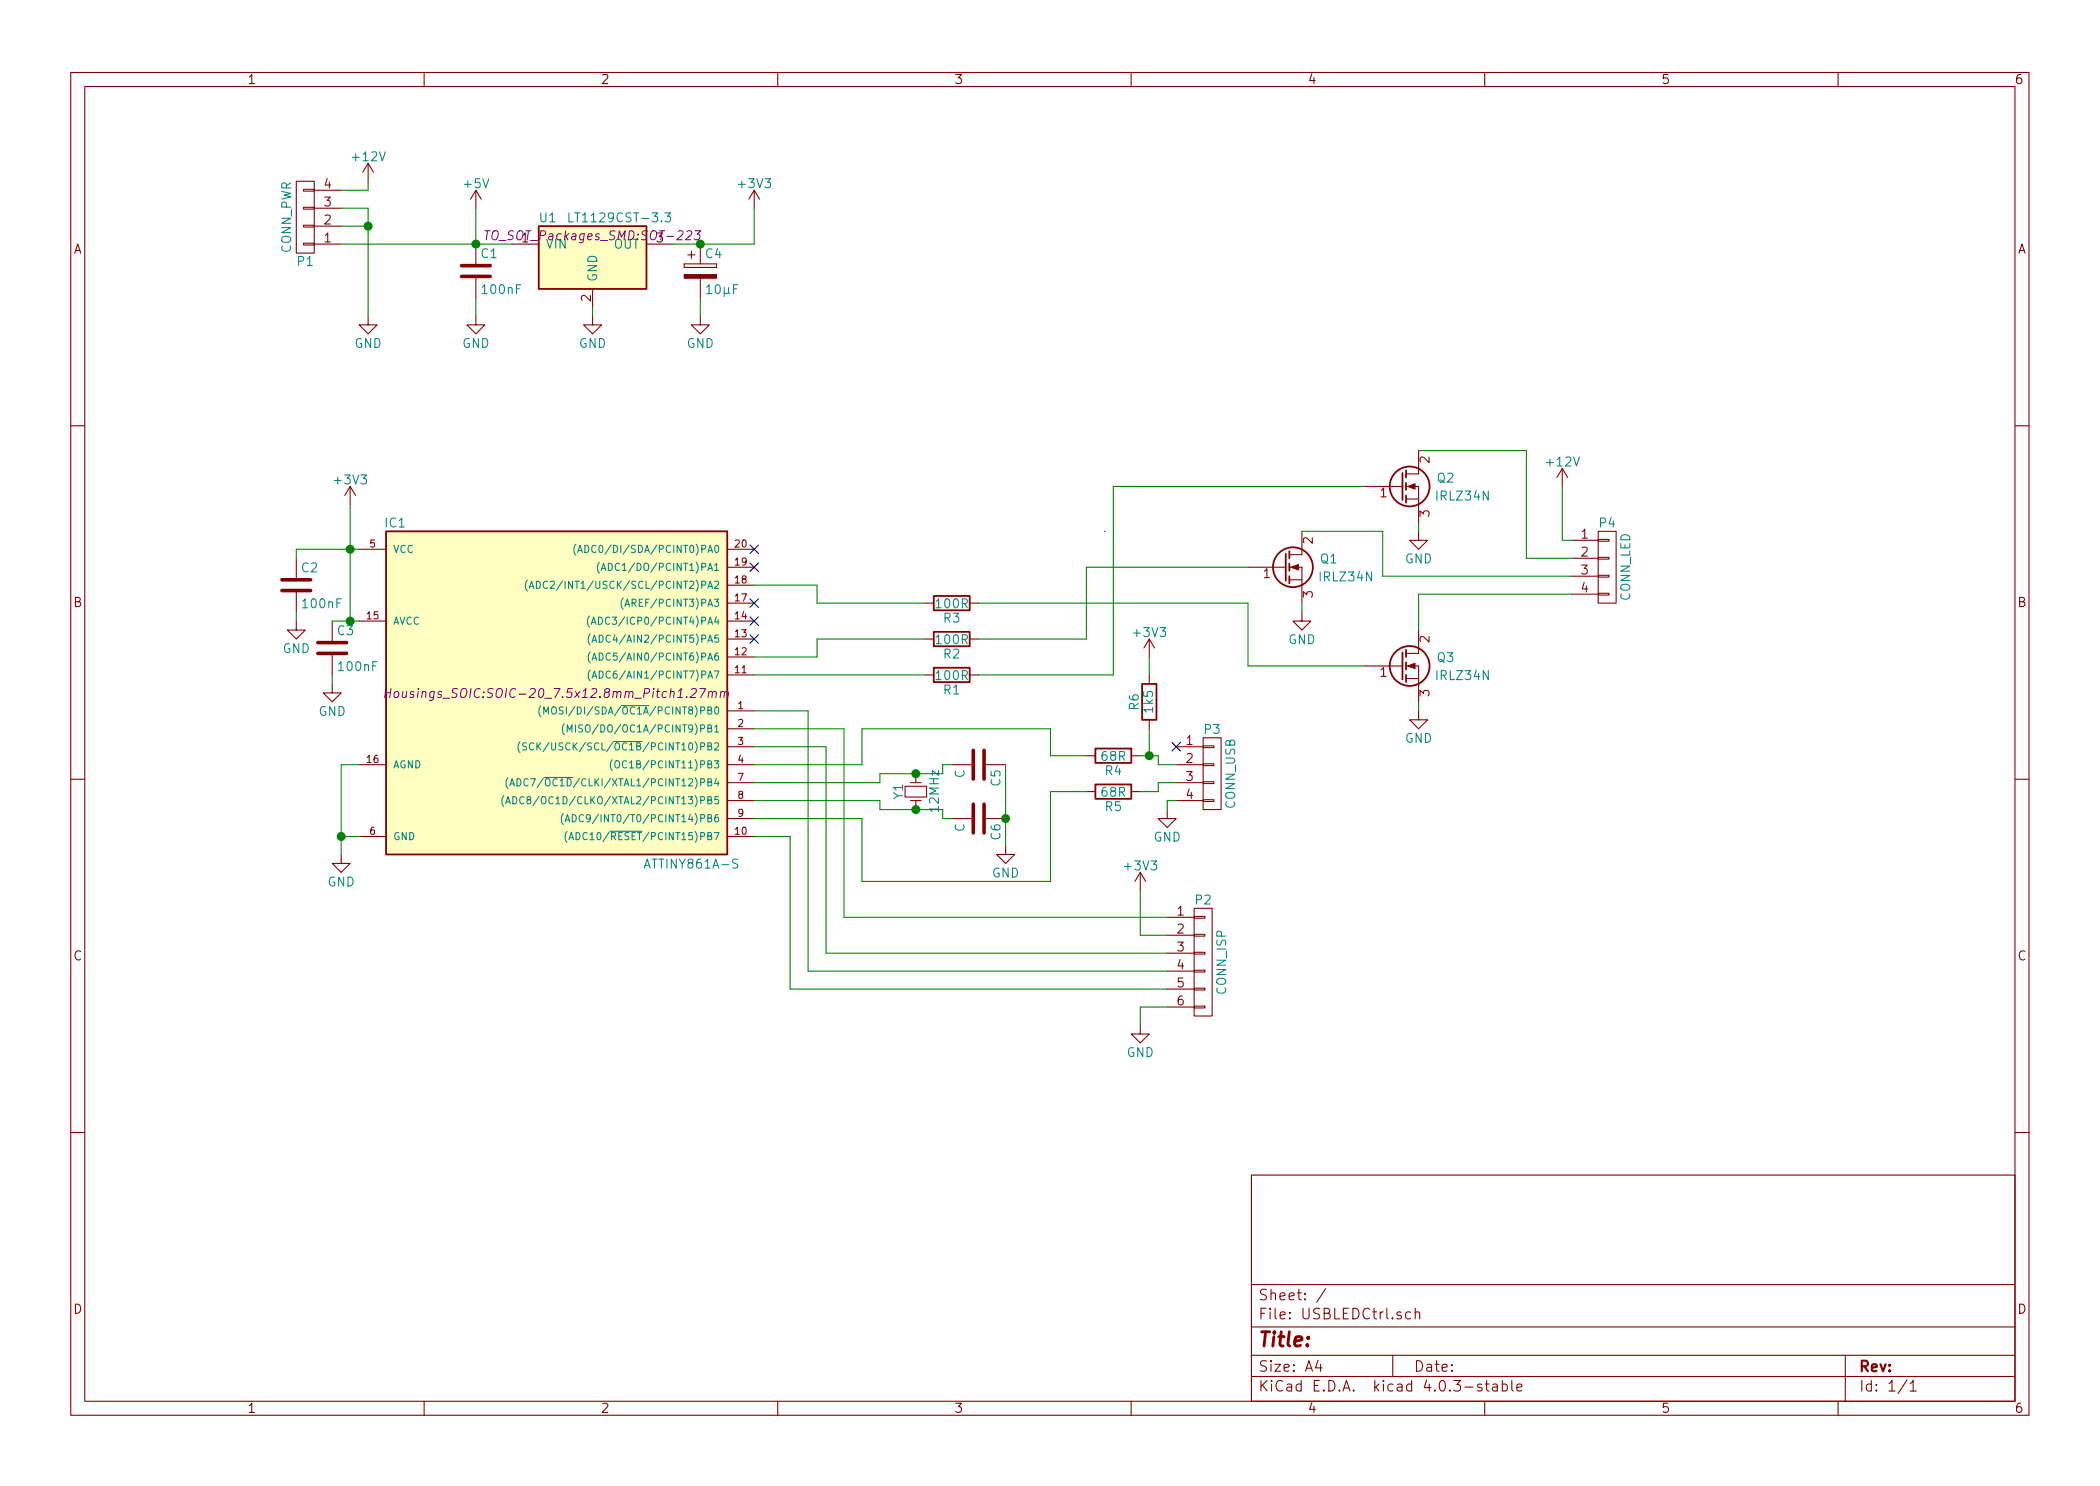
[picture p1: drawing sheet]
EESchema Schematic File Version 2
LIBS:power
LIBS:device
LIBS:transistors
LIBS:conn
LIBS:linear
LIBS:regul
LIBS:74xx
LIBS:cmos4000
LIBS:adc-dac
LIBS:memory
LIBS:xilinx
LIBS:microcontrollers
LIBS:dsp
LIBS:microchip
LIBS:analog_switches
LIBS:motorola
LIBS:texas
LIBS:intel
LIBS:audio
LIBS:interface
LIBS:digital-audio
LIBS:philips
LIBS:display
LIBS:cypress
LIBS:siliconi
LIBS:opto
LIBS:atmel
LIBS:contrib
LIBS:valves
LIBS:w_connectors
LIBS:w_device
LIBS:USBLEDCtrl-cache
EELAYER 25 0
EELAYER END
$Descr A4 11693 8268
encoding utf-8
Sheet 1 1
Title ""
Date ""
Rev ""
Comp ""
Comment1 ""
Comment2 ""
Comment3 ""
Comment4 ""
$EndDescr
$Comp
L R R1
U 1 1
P 5300 3750
F 0 "R1" V 5380 3750 50  0000 C CNN
F 1 "100R" V 5300 3750 50  0000 C CNN
F 2 "Resistors_SMD:R_0603" V 5230 3750 50  0001 C CNN
F 3 "" H 5300 3750 50  0000 C CNN
	1    5300 3750
	0    1    1    0   
$EndComp
$Comp
L R R2
U 1 1
P 5300 3550
F 0 "R2" V 5380 3550 50  0000 C CNN
F 1 "100R" V 5300 3550 50  0000 C CNN
F 2 "Resistors_SMD:R_0603" V 5230 3550 50  0001 C CNN
F 3 "" H 5300 3550 50  0000 C CNN
	1    5300 3550
	0    1    1    0   
$EndComp
$Comp
L R R3
U 1 1
P 5300 3350
F 0 "R3" V 5380 3350 50  0000 C CNN
F 1 "100R" V 5300 3350 50  0000 C CNN
F 2 "Resistors_SMD:R_0603" V 5230 3350 50  0001 C CNN
F 3 "" H 5300 3350 50  0000 C CNN
	1    5300 3350
	0    1    1    0   
$EndComp
$Comp
L C C3
U 1 1
P 1850 3600
F 0 "C3" H 1875 3700 50  0000 L CNN
F 1 "100nF" H 1875 3500 50  0000 L CNN
F 2 "Capacitors_SMD:C_0603" H 1888 3450 50  0001 C CNN
F 3 "" H 1850 3600 50  0000 C CNN
	1    1850 3600
	1    0    0    -1  
$EndComp
$Comp
L C C6
U 1 1
P 5450 4550
F 0 "C6" H 5475 4650 50  0000 L CNN
F 1 "C" H 5475 4450 50  0000 L CNN
F 2 "Capacitors_SMD:C_0603" H 5488 4400 50  0001 C CNN
F 3 "" H 5450 4550 50  0000 C CNN
	1    5450 4550
	0    1    1    0   
$EndComp
$Comp
L C C5
U 1 1
P 5450 4250
F 0 "C5" H 5475 4350 50  0000 L CNN
F 1 "C" H 5475 4150 50  0000 L CNN
F 2 "Capacitors_SMD:C_0603" H 5488 4100 50  0001 C CNN
F 3 "" H 5450 4250 50  0000 C CNN
	1    5450 4250
	0    1    1    0   
$EndComp
$Comp
L LT1129CST-3.3 U1
U 1 1
P 3300 1400
F 0 "U1" H 3050 1600 50  0000 C CNN
F 1 "LT1129CST-3.3" H 3450 1600 50  0000 C CNN
F 2 "TO_SOT_Packages_SMD:SOT-223" H 3300 1500 50  0000 C CIN
F 3 "" H 3300 1400 50  0000 C CNN
	1    3300 1400
	1    0    0    -1  
$EndComp
$Comp
L CONN_01X04 P1
U 1 1
P 1700 1200
F 0 "P1" H 1700 1450 50  0000 C CNN
F 1 "CONN_PWR" V 1800 1200 50  0000 C CNN
F 2 "w_conn_pc:conn_hdd_15-24-4449" H 1700 1200 50  0001 C CNN
F 3 "" H 1700 1200 50  0000 C CNN
	1    1700 1200
	-1   0    0    1   
$EndComp
$Comp
L ATTINY861A-S IC1
U 1 1
P 3100 3850
F 0 "IC1" H 2200 4800 50  0000 C CNN
F 1 "ATTINY861A-S" H 3850 2900 50  0000 C CNN
F 2 "Housings_SOIC:SOIC-20_7.5x12.8mm_Pitch1.27mm" H 3100 3850 50  0000 C CIN
F 3 "" H 3100 3850 50  0000 C CNN
	1    3100 3850
	1    0    0    -1  
$EndComp
$Comp
L Crystal_Small Y1
U 1 1
P 5100 4400
F 0 "Y1" H 5100 4500 50  0000 C CNN
F 1 "12MHz" H 5100 4300 50  0000 C CNN
F 2 "Crystals:Crystal_HC49-U_Vertical" H 5100 4400 50  0001 C CNN
F 3 "" H 5100 4400 50  0000 C CNN
	1    5100 4400
	0    -1   -1   0   
$EndComp
$Comp
L GND #PWR01
U 1 1
P 5600 4700
F 0 "#PWR01" H 5600 4450 50  0001 C CNN
F 1 "GND" H 5600 4550 50  0000 C CNN
F 2 "" H 5600 4700 50  0000 C CNN
F 3 "" H 5600 4700 50  0000 C CNN
	1    5600 4700
	1    0    0    -1  
$EndComp
$Comp
L CONN_01X04 P3
U 1 1
P 6750 4300
F 0 "P3" H 6750 4550 50  0000 C CNN
F 1 "CONN_USB" V 6850 4300 50  0000 C CNN
F 2 "Pin_Headers:Pin_Header_Angled_1x04" H 6750 4300 50  0001 C CNN
F 3 "" H 6750 4300 50  0000 C CNN
	1    6750 4300
	1    0    0    -1  
$EndComp
$Comp
L C C2
U 1 1
P 1650 3250
F 0 "C2" H 1675 3350 50  0000 L CNN
F 1 "100nF" H 1675 3150 50  0000 L CNN
F 2 "Capacitors_SMD:C_0603" H 1688 3100 50  0001 C CNN
F 3 "" H 1650 3250 50  0000 C CNN
	1    1650 3250
	1    0    0    -1  
$EndComp
$Comp
L GND #PWR02
U 1 1
P 1900 4750
F 0 "#PWR02" H 1900 4500 50  0001 C CNN
F 1 "GND" H 1900 4600 50  0000 C CNN
F 2 "" H 1900 4750 50  0000 C CNN
F 3 "" H 1900 4750 50  0000 C CNN
	1    1900 4750
	1    0    0    -1  
$EndComp
$Comp
L GND #PWR03
U 1 1
P 3300 1750
F 0 "#PWR03" H 3300 1500 50  0001 C CNN
F 1 "GND" H 3300 1600 50  0000 C CNN
F 2 "" H 3300 1750 50  0000 C CNN
F 3 "" H 3300 1750 50  0000 C CNN
	1    3300 1750
	1    0    0    -1  
$EndComp
$Comp
L CONN_01X04 P4
U 1 1
P 8950 3150
F 0 "P4" H 8950 3400 50  0000 C CNN
F 1 "CONN_LED" V 9050 3150 50  0000 C CNN
F 2 "Connect:bornier4" H 8950 3150 50  0001 C CNN
F 3 "" H 8950 3150 50  0000 C CNN
	1    8950 3150
	1    0    0    -1  
$EndComp
$Comp
L CONN_01X06 P2
U 1 1
P 6700 5350
F 0 "P2" H 6700 5700 50  0000 C CNN
F 1 "CONN_ISP" V 6800 5350 50  0000 C CNN
F 2 "Pin_Headers:Pin_Header_Straight_2x03" H 6700 5350 50  0001 C CNN
F 3 "" H 6700 5350 50  0000 C CNN
	1    6700 5350
	1    0    0    -1  
$EndComp
$Comp
L CP C4
U 1 1
P 3900 1500
F 0 "C4" H 3925 1600 50  0000 L CNN
F 1 "10µF" H 3925 1400 50  0000 L CNN
F 2 "Capacitors_Tantalum_SMD:TantalC_SizeB_EIA-3528_HandSoldering" H 3938 1350 50  0001 C CNN
F 3 "" H 3900 1500 50  0000 C CNN
	1    3900 1500
	1    0    0    -1  
$EndComp
$Comp
L R R4
U 1 1
P 6200 4200
F 0 "R4" V 6280 4200 50  0000 C CNN
F 1 "68R" V 6200 4200 50  0000 C CNN
F 2 "Resistors_SMD:R_0603" V 6130 4200 50  0001 C CNN
F 3 "" H 6200 4200 50  0000 C CNN
	1    6200 4200
	0    1    1    0   
$EndComp
$Comp
L R R5
U 1 1
P 6200 4400
F 0 "R5" V 6280 4400 50  0000 C CNN
F 1 "68R" V 6200 4400 50  0000 C CNN
F 2 "Resistors_SMD:R_0603" V 6130 4400 50  0001 C CNN
F 3 "" H 6200 4400 50  0000 C CNN
	1    6200 4400
	0    1    1    0   
$EndComp
$Comp
L R R6
U 1 1
P 6400 3900
F 0 "R6" V 6480 3900 50  0000 C CNN
F 1 "1k5" V 6400 3900 50  0000 C CNN
F 2 "Resistors_SMD:R_0603" V 6330 3900 50  0001 C CNN
F 3 "" H 6400 3900 50  0000 C CNN
	1    6400 3900
	-1   0    0    1   
$EndComp
$Comp
L GND #PWR04
U 1 1
P 6500 4500
F 0 "#PWR04" H 6500 4250 50  0001 C CNN
F 1 "GND" H 6500 4350 50  0000 C CNN
F 2 "" H 6500 4500 50  0000 C CNN
F 3 "" H 6500 4500 50  0000 C CNN
	1    6500 4500
	1    0    0    -1  
$EndComp
$Comp
L GND #PWR05
U 1 1
P 7900 3950
F 0 "#PWR05" H 7900 3700 50  0001 C CNN
F 1 "GND" H 7900 3800 50  0000 C CNN
F 2 "" H 7900 3950 50  0000 C CNN
F 3 "" H 7900 3950 50  0000 C CNN
	1    7900 3950
	1    0    0    -1  
$EndComp
$Comp
L GND #PWR06
U 1 1
P 7250 3400
F 0 "#PWR06" H 7250 3150 50  0001 C CNN
F 1 "GND" H 7250 3250 50  0000 C CNN
F 2 "" H 7250 3400 50  0000 C CNN
F 3 "" H 7250 3400 50  0000 C CNN
	1    7250 3400
	1    0    0    -1  
$EndComp
$Comp
L GND #PWR07
U 1 1
P 7900 2950
F 0 "#PWR07" H 7900 2700 50  0001 C CNN
F 1 "GND" H 7900 2800 50  0000 C CNN
F 2 "" H 7900 2950 50  0000 C CNN
F 3 "" H 7900 2950 50  0000 C CNN
	1    7900 2950
	1    0    0    -1  
$EndComp
NoConn ~ 6550 4150
Wire Wire Line
	4200 4350 4900 4350
Wire Wire Line
	4900 4350 4900 4300
Wire Wire Line
	4900 4300 5100 4300
Wire Wire Line
	5100 4300 5250 4300
Wire Wire Line
	4200 4450 4900 4450
Wire Wire Line
	4900 4450 4900 4500
Wire Wire Line
	4900 4500 5100 4500
Wire Wire Line
	5100 4500 5250 4500
Wire Wire Line
	5250 4500 5250 4550
Wire Wire Line
	5250 4550 5300 4550
Connection ~ 5100 4500
Wire Wire Line
	5250 4300 5250 4250
Wire Wire Line
	5250 4250 5300 4250
Connection ~ 5100 4300
Wire Wire Line
	5600 4250 5600 4550
Wire Wire Line
	5600 4550 5600 4700
Connection ~ 5600 4550
Wire Wire Line
	6550 4350 6450 4350
Wire Wire Line
	6450 4350 6450 4400
Wire Wire Line
	6450 4400 6350 4400
Wire Wire Line
	6550 4250 6450 4250
Wire Wire Line
	6450 4250 6450 4200
Wire Wire Line
	6450 4200 6400 4200
Wire Wire Line
	6400 4200 6350 4200
Wire Wire Line
	4200 4550 4800 4550
Wire Wire Line
	4800 4550 4800 4900
Wire Wire Line
	4800 4900 5850 4900
Wire Wire Line
	5850 4900 5850 4400
Wire Wire Line
	5850 4400 6050 4400
Wire Wire Line
	4200 4250 4800 4250
Wire Wire Line
	4800 4250 4800 4050
Wire Wire Line
	4800 4050 5850 4050
Wire Wire Line
	5850 4050 5850 4200
Wire Wire Line
	5850 4200 6050 4200
Wire Wire Line
	6400 4200 6400 4050
Connection ~ 6400 4200
Wire Wire Line
	6550 4450 6500 4450
Wire Wire Line
	6500 4450 6500 4500
Wire Wire Line
	4200 3250 4550 3250
Wire Wire Line
	4550 3250 4550 3350
Wire Wire Line
	4550 3350 5150 3350
Wire Wire Line
	6200 2700 6200 3750
Wire Wire Line
	6200 2700 7600 2700
Wire Wire Line
	5450 3350 6950 3350
Wire Wire Line
	6950 3350 6950 3700
Wire Wire Line
	6950 3700 7600 3700
Wire Wire Line
	8750 3100 8500 3100
Wire Wire Line
	8500 3100 8500 2500
Wire Wire Line
	8500 2500 7900 2500
Wire Wire Line
	8750 3200 7700 3200
Wire Wire Line
	7700 3200 7700 2950
Wire Wire Line
	7700 2950 7250 2950
Wire Wire Line
	7900 3500 7900 3300
Wire Wire Line
	7900 3300 8750 3300
Wire Wire Line
	7900 3950 7900 3900
Wire Wire Line
	7250 3400 7250 3350
Wire Wire Line
	7900 2950 7900 2900
Wire Wire Line
	2000 4650 1900 4650
Wire Wire Line
	1900 4250 1900 4650
Wire Wire Line
	1900 4650 1900 4750
Wire Wire Line
	2000 4250 1900 4250
Connection ~ 1900 4650
Wire Wire Line
	1850 3450 1950 3450
Wire Wire Line
	1950 3450 2000 3450
Wire Wire Line
	1650 3100 1650 3050
Wire Wire Line
	1650 3050 1950 3050
Wire Wire Line
	1950 3050 2000 3050
Wire Wire Line
	1950 2800 1950 3050
Wire Wire Line
	1950 3050 1950 3450
Connection ~ 1950 3050
Connection ~ 1950 3450
$Comp
L C C1
U 1 1
P 2650 1500
F 0 "C1" H 2675 1600 50  0000 L CNN
F 1 "100nF" H 2675 1400 50  0000 L CNN
F 2 "Capacitors_SMD:C_0603" H 2688 1350 50  0001 C CNN
F 3 "" H 2650 1500 50  0000 C CNN
	1    2650 1500
	1    0    0    -1  
$EndComp
Wire Wire Line
	1900 1350 2650 1350
Wire Wire Line
	2650 1350 2850 1350
Connection ~ 2650 1350
Wire Wire Line
	3750 1350 3900 1350
Wire Wire Line
	3900 1350 4200 1350
Wire Wire Line
	3300 1750 3300 1700
$Comp
L GND #PWR08
U 1 1
P 2050 1750
F 0 "#PWR08" H 2050 1500 50  0001 C CNN
F 1 "GND" H 2050 1600 50  0000 C CNN
F 2 "" H 2050 1750 50  0000 C CNN
F 3 "" H 2050 1750 50  0000 C CNN
	1    2050 1750
	1    0    0    -1  
$EndComp
$Comp
L GND #PWR09
U 1 1
P 2650 1750
F 0 "#PWR09" H 2650 1500 50  0001 C CNN
F 1 "GND" H 2650 1600 50  0000 C CNN
F 2 "" H 2650 1750 50  0000 C CNN
F 3 "" H 2650 1750 50  0000 C CNN
	1    2650 1750
	1    0    0    -1  
$EndComp
$Comp
L GND #PWR010
U 1 1
P 3900 1750
F 0 "#PWR010" H 3900 1500 50  0001 C CNN
F 1 "GND" H 3900 1600 50  0000 C CNN
F 2 "" H 3900 1750 50  0000 C CNN
F 3 "" H 3900 1750 50  0000 C CNN
	1    3900 1750
	1    0    0    -1  
$EndComp
Wire Wire Line
	1900 1150 2050 1150
Wire Wire Line
	2050 1150 2050 1250
Wire Wire Line
	2050 1250 2050 1750
Wire Wire Line
	1900 1250 2050 1250
Connection ~ 2050 1250
$Comp
L +12V #PWR011
U 1 1
P 2050 1000
F 0 "#PWR011" H 2050 850 50  0001 C CNN
F 1 "+12V" H 2050 1140 50  0000 C CNN
F 2 "" H 2050 1000 50  0000 C CNN
F 3 "" H 2050 1000 50  0000 C CNN
	1    2050 1000
	1    0    0    -1  
$EndComp
$Comp
L +3V3 #PWR012
U 1 1
P 4200 1150
F 0 "#PWR012" H 4200 1000 50  0001 C CNN
F 1 "+3V3" H 4200 1290 50  0000 C CNN
F 2 "" H 4200 1150 50  0000 C CNN
F 3 "" H 4200 1150 50  0000 C CNN
	1    4200 1150
	1    0    0    -1  
$EndComp
$Comp
L +5V #PWR013
U 1 1
P 2650 1150
F 0 "#PWR013" H 2650 1000 50  0001 C CNN
F 1 "+5V" H 2650 1290 50  0000 C CNN
F 2 "" H 2650 1150 50  0000 C CNN
F 3 "" H 2650 1150 50  0000 C CNN
	1    2650 1150
	1    0    0    -1  
$EndComp
Wire Wire Line
	1900 1050 2050 1050
Wire Wire Line
	2050 1050 2050 1000
Wire Wire Line
	2650 1350 2650 1150
Wire Wire Line
	4200 1350 4200 1150
Connection ~ 3900 1350
Wire Wire Line
	3900 1750 3900 1650
Wire Wire Line
	2650 1750 2650 1650
$Comp
L +12V #PWR014
U 1 1
P 8700 2700
F 0 "#PWR014" H 8700 2550 50  0001 C CNN
F 1 "+12V" H 8700 2840 50  0000 C CNN
F 2 "" H 8700 2700 50  0000 C CNN
F 3 "" H 8700 2700 50  0000 C CNN
	1    8700 2700
	1    0    0    -1  
$EndComp
Wire Wire Line
	8750 3000 8700 3000
Wire Wire Line
	8700 3000 8700 2700
$Comp
L +3V3 #PWR015
U 1 1
P 1950 2800
F 0 "#PWR015" H 1950 2650 50  0001 C CNN
F 1 "+3V3" H 1950 2940 50  0000 C CNN
F 2 "" H 1950 2800 50  0000 C CNN
F 3 "" H 1950 2800 50  0000 C CNN
	1    1950 2800
	1    0    0    -1  
$EndComp
$Comp
L +3V3 #PWR016
U 1 1
P 6400 3650
F 0 "#PWR016" H 6400 3500 50  0001 C CNN
F 1 "+3V3" H 6400 3790 50  0000 C CNN
F 2 "" H 6400 3650 50  0000 C CNN
F 3 "" H 6400 3650 50  0000 C CNN
	1    6400 3650
	1    0    0    -1  
$EndComp
Wire Wire Line
	6400 3750 6400 3650
$Comp
L +3V3 #PWR017
U 1 1
P 6350 4950
F 0 "#PWR017" H 6350 4800 50  0001 C CNN
F 1 "+3V3" H 6350 5090 50  0000 C CNN
F 2 "" H 6350 4950 50  0000 C CNN
F 3 "" H 6350 4950 50  0000 C CNN
	1    6350 4950
	1    0    0    -1  
$EndComp
$Comp
L GND #PWR018
U 1 1
P 6350 5700
F 0 "#PWR018" H 6350 5450 50  0001 C CNN
F 1 "GND" H 6350 5550 50  0000 C CNN
F 2 "" H 6350 5700 50  0000 C CNN
F 3 "" H 6350 5700 50  0000 C CNN
	1    6350 5700
	1    0    0    -1  
$EndComp
Wire Wire Line
	6500 5100 4700 5100
Wire Wire Line
	4700 5100 4700 4050
Wire Wire Line
	4700 4050 4200 4050
Wire Wire Line
	6500 5200 6350 5200
Wire Wire Line
	6350 5200 6350 4950
Wire Wire Line
	6500 5300 4600 5300
Wire Wire Line
	4600 5300 4600 4150
Wire Wire Line
	4600 4150 4200 4150
Wire Wire Line
	6500 5400 4500 5400
Wire Wire Line
	4500 5400 4500 3950
Wire Wire Line
	4500 3950 4200 3950
Wire Wire Line
	6500 5500 4400 5500
Wire Wire Line
	4400 5500 4400 4650
Wire Wire Line
	4400 4650 4200 4650
Wire Wire Line
	6500 5600 6350 5600
Wire Wire Line
	6350 5600 6350 5700
NoConn ~ 4200 3550
NoConn ~ 4200 3450
NoConn ~ 4200 3350
$Comp
L GND #PWR019
U 1 1
P 1850 3800
F 0 "#PWR019" H 1850 3550 50  0001 C CNN
F 1 "GND" H 1850 3650 50  0000 C CNN
F 2 "" H 1850 3800 50  0000 C CNN
F 3 "" H 1850 3800 50  0000 C CNN
	1    1850 3800
	1    0    0    -1  
$EndComp
$Comp
L GND #PWR020
U 1 1
P 1650 3450
F 0 "#PWR020" H 1650 3200 50  0001 C CNN
F 1 "GND" H 1650 3300 50  0000 C CNN
F 2 "" H 1650 3450 50  0000 C CNN
F 3 "" H 1650 3450 50  0000 C CNN
	1    1650 3450
	1    0    0    -1  
$EndComp
Wire Wire Line
	1850 3800 1850 3750
Wire Wire Line
	1650 3450 1650 3400
Wire Wire Line
	4200 3750 5150 3750
Wire Wire Line
	5150 3550 4550 3550
Wire Wire Line
	4550 3550 4550 3650
Wire Wire Line
	4550 3650 4200 3650
Wire Wire Line
	6200 3750 5450 3750
Wire Wire Line
	6150 2950 6150 2950
Wire Wire Line
	5450 3550 6050 3550
Wire Wire Line
	6050 3550 6050 3150
Wire Wire Line
	6050 3150 6950 3150
NoConn ~ 4200 3150
NoConn ~ 4200 3050
$Comp
L Q_NMOS_GDS Q2
U 1 1
P 7800 2700
F 0 "Q2" H 8100 2750 50  0000 R CNN
F 1 "IRLZ34N" H 8300 2650 50  0000 R CNN
F 2 "TO_SOT_Packages_THT:TO-220_Neutral123_Horizontal" H 8000 2800 50  0001 C CNN
F 3 "" H 7800 2700 50  0000 C CNN
	1    7800 2700
	1    0    0    -1  
$EndComp
$Comp
L Q_NMOS_GDS Q1
U 1 1
P 7150 3150
F 0 "Q1" H 7450 3200 50  0000 R CNN
F 1 "IRLZ34N" H 7650 3100 50  0000 R CNN
F 2 "TO_SOT_Packages_THT:TO-220_Neutral123_Horizontal" H 7350 3250 50  0001 C CNN
F 3 "" H 7150 3150 50  0000 C CNN
	1    7150 3150
	1    0    0    -1  
$EndComp
$Comp
L Q_NMOS_GDS Q3
U 1 1
P 7800 3700
F 0 "Q3" H 8100 3750 50  0000 R CNN
F 1 "IRLZ34N" H 8300 3650 50  0000 R CNN
F 2 "TO_SOT_Packages_THT:TO-220_Neutral123_Horizontal" H 8000 3800 50  0001 C CNN
F 3 "" H 7800 3700 50  0000 C CNN
	1    7800 3700
	1    0    0    -1  
$EndComp
$EndSCHEMATC
